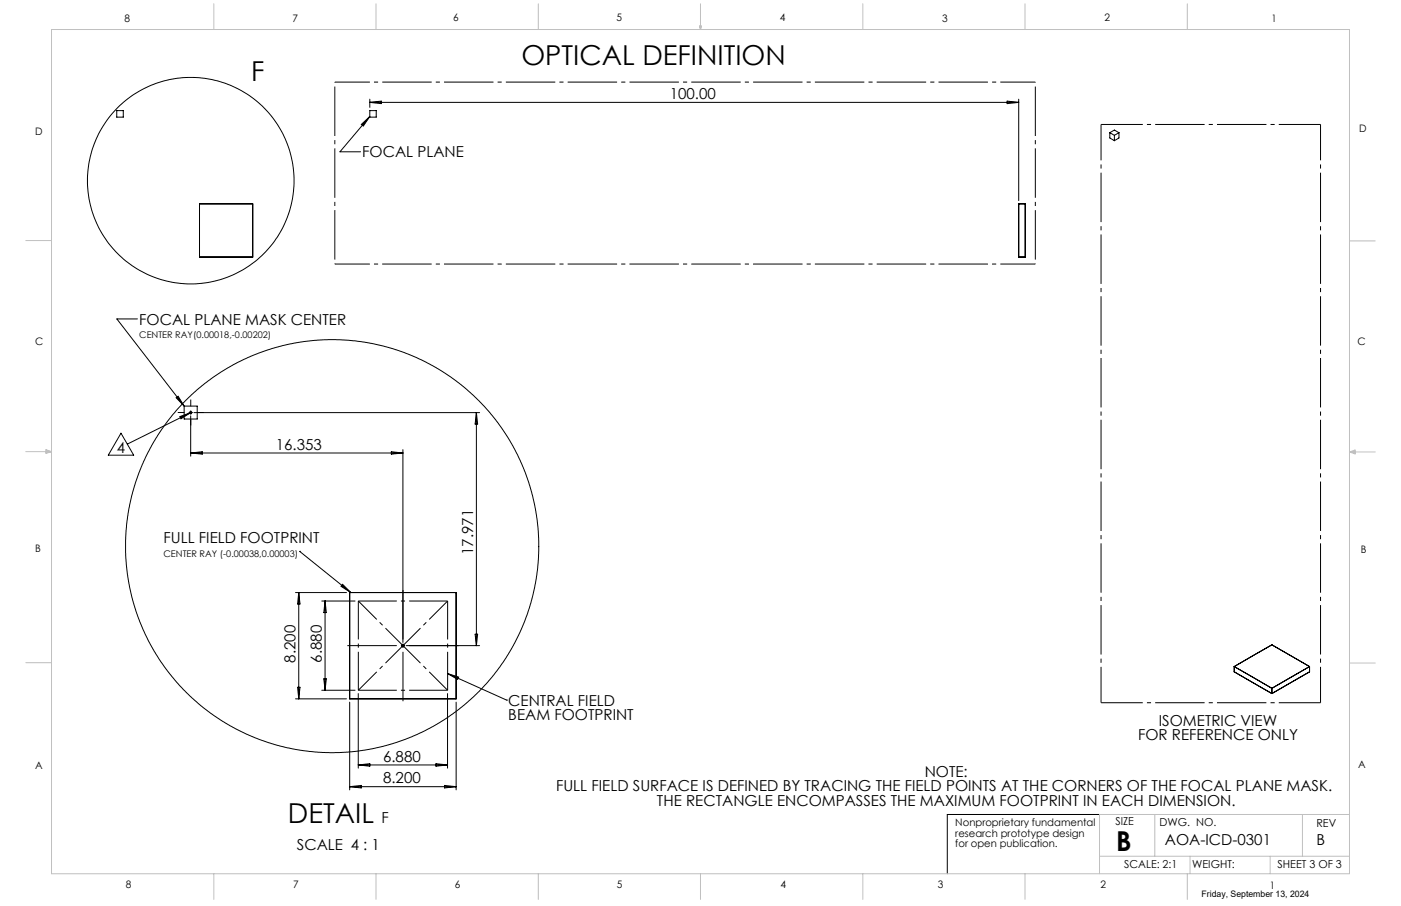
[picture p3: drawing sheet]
<svg xmlns="http://www.w3.org/2000/svg" width="432mm" height="279mm" viewBox="0 0 432 279" stroke-linecap="round" stroke-linejoin="round" font-family="sans-serif">
<g fill="none" stroke="#000" stroke-width=".31">
<path d="M36 34.1h2v2h-2zM111.4 38.4l2.6-2.5-2 3zM114 30.6v2.5M114 31.6h200M114 31.6l3.5-.4v.8zM114 35.9l-9.2 10.9h6.3M114 34.1h2v2h-2zM310.4 31.2l3.6 .4-3.6 .4zM314 30.6v31.2M342.1 40.9l1.4 .8M342.1 40.9l1.4-.8 1.4 .8M342.1 40.9v1.6l1.4 .9"/>
<path d="M343.5 41.7v1.7M344.9 40.9l-1.4 .8M344.9 40.9v1.6l-1.4 .9M61.5 62.9h16.4v16.4h-16.4zM314 62.9h2v16.4h-2zM42.4 98.4h-6.4l20.8 26.8M37.3 133.6l3.9 6.8h-7.8zM54.3 122.7l.6-.5 1.9 3zM55.4 128.5l3.4-1.3-3 2zM56.8 125.2h4v4h-4zM58.3 127.2h1M58.4 126.9l.7 .7"/>
<path d="M58.8 126.8v.9M58.8 128.2v12.5M58.8 127.2l-19.5 9.7M58.8 139.7h65.4M58.8 139.7l3.5-.4v.8zM59.1 126.9l-.7 .7M59.8 127.2h88M120.6 139.3l3.6 .4-3.6 .4zM124.2 138.7v59.4M146.8 127.2v71.9M146.8 127.2l.4 3.6h-.8zM92.4 170h.1"/>
<path d="M92.4 170l15.7 12.7M91.1 182.7h15.7M92.1 182.7v32.8M92.1 182.7l.4 3.6h-.8zM99.2 185.3h10.2M100.2 185.3v27.6M100.2 185.3l.4 3.6h-.8zM105.6 180.2l2.5 2.5-3-1.9zM107.8 182.7h32.8v32.8h-32.8zM123.7 199.1h1M123.8 198.8l.7 .7M124.2 198.6v1"/>
<path d="M124.5 198.8l-.7 .7M125.2 199.1h22.6M146.4 195.6h.8l-.4 3.5zM91.1 215.5h15.7M91.7 211.9h.8l-.4 3.6zM99.2 212.9h10.2M99.8 209.3h.8l-.4 3.6zM107.8 216.5v27.1M110.4 213.9v23M137.9 207.7l18.2 8.2M137.9 213.9v23M137.9 207.7l3.5 1.1-.4 .7z"/>
<path d="M140.6 216.5v27.1M156.1 215.9h.1M380.4 205.6v1.6l11.6 6.7M380.4 205.6l11.6 6.7M380.4 205.6l11.6-6.7 11.6 6.7M392 212.3v1.6M403.6 205.6l-11.6 6.7M403.6 205.6v1.6l-11.6 6.7M110.4 235.9l3.6-.4v.8zM110.4 235.9h27.5M134.4 235.5l3.5 .4-3.5 .4zM107.8 242.6h32.8"/>
<path d="M107.8 242.6l3.5-.4v.8zM137 242.2l3.6 .4-3.6 .4zM338.9 251.2h-46.9v18.3"/>
<circle cx="58.8" cy="55.7" r="31.8"/>
<circle cx="102.4" cy="168.4" r="63.7"/>
</g>
<path d="M58.8 131.2v-8M62.8 127.2h-8" fill="none" stroke="#000" stroke-width=".31" stroke-dasharray="15.2 1.3 1.3 1.3" stroke-dashoffset="13.1" stroke-linecap="butt"/>
<path d="M142.6 199.1h-36.8M124.2 217.5v-36.8" fill="none" stroke="#000" stroke-width=".31" stroke-dasharray="15.2 1.3 1.3 1.3" stroke-dashoffset="-1.3" stroke-linecap="butt"/>
<path d="M103.2 25.3h215.9M103.2 81.4h215.9" fill="none" stroke="#000" stroke-width=".31" stroke-dasharray="15.2 1.3 1.3 1.3" stroke-dashoffset="4.4" stroke-linecap="butt"/>
<path d="M103.2 25.3v56.1M319.1 25.3v56.1" fill="none" stroke="#000" stroke-width=".31" stroke-dasharray="15.2 1.3 1.3 1.3" stroke-dashoffset="-1.4" stroke-linecap="butt"/>
<path d="M110.4 185.3h27.6M110.4 212.9h27.6M110.4 212.9v-27.6M138 212.9v-27.6" fill="none" stroke="#000" stroke-width=".31" stroke-dasharray="15.2 1.3 1.3 1.3" stroke-dashoffset="3.4" stroke-linecap="butt"/>
<path d="M110.4 185.3l27.6 27.6M110.4 212.9l27.6-27.6" fill="none" stroke="#000" stroke-width=".31" stroke-dasharray="15.2 1.3 1.3 1.3" stroke-dashoffset="7.2" stroke-linecap="butt"/>
<path d="M339.4 38.4h67.6M339.4 216.7h67.6" fill="none" stroke="#000" stroke-width=".31" stroke-dasharray="15.2 1.3 1.3 1.3" stroke-dashoffset="2.4" stroke-linecap="butt"/>
<path d="M339.4 38.4v178.3M407 38.4v178.3" fill="none" stroke="#000" stroke-width=".31" stroke-dasharray="15.2 1.3 1.3 1.3" stroke-dashoffset="4.2" stroke-linecap="butt"/>
<g fill="none" stroke="#c0c0c0" stroke-width=".31">
<path d="M15.9 9.1h400v260.4h-400zM65.9 1.2v7.9M115.9 1.2v7.9M165.9 1.2v7.9M215.6 8h.6l-.3 1.1zM215.7 8l.2 1.1M215.9 1.2v7.9M216 8l-.1 1.1M265.9 1.2v7.9M315.9 1.2v7.9M365.9 1.2v7.9M7.9 74.2h8"/>
<path d="M415.9 74.3h8M7.9 139.3h8M14.2 139.1l1.7 .2M14.2 138.7l1.7 .6-1.7 .5zM15.9 139.3l-1.7 .3M415.9 139.4h8M415.9 139.4l1.8-.6v1.2zM415.9 139.4l1.8 .3M417.7 139.2l-1.8 .2M7.9 204.4h8M415.9 204.5h8M355.9 251.2v12.9"/>
<path d="M401.4 251.2v12.9M415.9 251.2h-77v18.3M65.9 269.5v7.9M115.9 269.5v7.9M165.9 269.5v7.9M215.9 269.5v7.9M265.9 269.5v7.9M315.9 269.5v7.9M338.9 264.1h77M365.9 269.5v7.9M366.8 264.1v5.4M391.5 264.1v5.4"/>
</g>
<path d="M111.4 38.4l2.6-2.5-2 3zM105.6 180.2l2.5 2.5-3-1.9zM137.9 207.7l3.5 1.1-.4 .7zM55.4 128.5l3.4-1.3-3 2zM54.3 122.7l.6-.5 1.9 3z" fill="#000"/>
<g font-size="8.5">
<text x="160.7" y="20">OPTICAL DEFINITION</text>
<text x="77.4" y="25.1">F</text>
<text x="88.8" y="253.8">DETAIL</text>
<text x="344" y="262.3">B</text>
</g>
<g font-size="4.7">
<text x="206.4" y="30.6">100.00</text>
<text x="111.7" y="48.5">FOCAL PLANE</text>
<text x="42.9" y="100.1">FOCAL PLANE MASK CENTER</text>
<text x="36" y="139.7">4</text>
<text x="85" y="138.7">16.353</text>
<text x="50.4" y="167.4">FULL FIELD FOOTPRINT</text>
<text x="145.8" y="171.2" transform="rotate(-90 145.8 171.2)">17.971</text>
<text x="91.1" y="204.4" transform="rotate(-90 91.1 204.4)">8.200</text>
<text x="99.2" y="204.4" transform="rotate(-90 99.2 204.4)">6.880</text>
<text x="156.7" y="217.6">CENTRAL FIELD</text>
<text x="156.7" y="222.2">BEAM FOOTPRINT</text>
<text x="357.2" y="223.8">ISOMETRIC VIEW</text>
<text x="350.7" y="228.3">FOR REFERENCE ONLY</text>
<text x="118.1" y="234.9">6.880</text>
<text x="285" y="239.5">NOTE:</text>
<text x="118.1" y="241.6">8.200</text>
<text x="171.4" y="244">FULL FIELD SURFACE IS DEFINED BY TRACING THE FIELD POINTS AT THE CORNERS OF THE FOCAL PLANE MASK.</text>
<text x="202.5" y="248.5">THE RECTANGLE ENCOMPASSES THE MAXIMUM FOOTPRINT IN EACH DIMENSION.</text>
<text x="117.6" y="253.8">F</text>
<text x="91.5" y="262">SCALE 4 : 1</text>
<text x="359" y="260.4">AOA-ICD-0301</text>
<text x="405.7" y="260.4">B</text>
</g>
<g font-size="3.4">
<text x="343.8" y="254.3">SIZE</text>
<text x="357.4" y="254.8">DWG. NO.</text>
<text x="405.7" y="254.9">REV</text>
<text x="346.5" y="267.8">SCALE: 2:1</text>
<text x="367.5" y="267.8">WEIGHT:</text>
<text x="393.8" y="267.8">SHEET 3 OF 3</text>
</g>
<g font-size="3.2">
<text x="38.3" y="6.7">8</text>
<text x="90.2" y="6.7">7</text>
<text x="139.7" y="6.5">6</text>
<text x="190" y="6.5">5</text>
<text x="240.4" y="6.5">4</text>
<text x="290.4" y="6.7">3</text>
<text x="340.4" y="6.5">2</text>
<text x="391.9" y="6.7">1</text>
<text x="10.9" y="41.6">D</text>
<text x="418.9" y="40.7">D</text>
<text x="10.9" y="106.3">C</text>
<text x="418.4" y="106.4">C</text>
<text x="10.8" y="170.2">B</text>
<text x="419.4" y="170.6">B</text>
<text x="10.8" y="237.2">A</text>
<text x="418.6" y="236.8">A</text>
<text x="294.4" y="254.8">Nonproprietary fundamental</text>
<text x="294.4" y="258">research prototype design</text>
<text x="294.4" y="261.2">for open publication.</text>
<text x="38.8" y="273.8">8</text>
<text x="90.4" y="273.8">7</text>
<text x="140.2" y="273.8">6</text>
<text x="190.1" y="273.9">5</text>
<text x="240.5" y="273.8">4</text>
<text x="289" y="273.9">3</text>
<text x="339.1" y="273.8">2</text>
<text x="391.4" y="274.1">1</text>
</g>
<g font-size="2.8">
<text x="42.9" y="104.3">CENTER RAY(0.00018,-0.00202)</text>
<text x="50.4" y="171.6">CENTER RAY (-0.00038,0.00003)</text>
</g>
<text font-size="2.7" x="370.3" y="276.8">Friday, September 13, 2024</text>
</svg>
